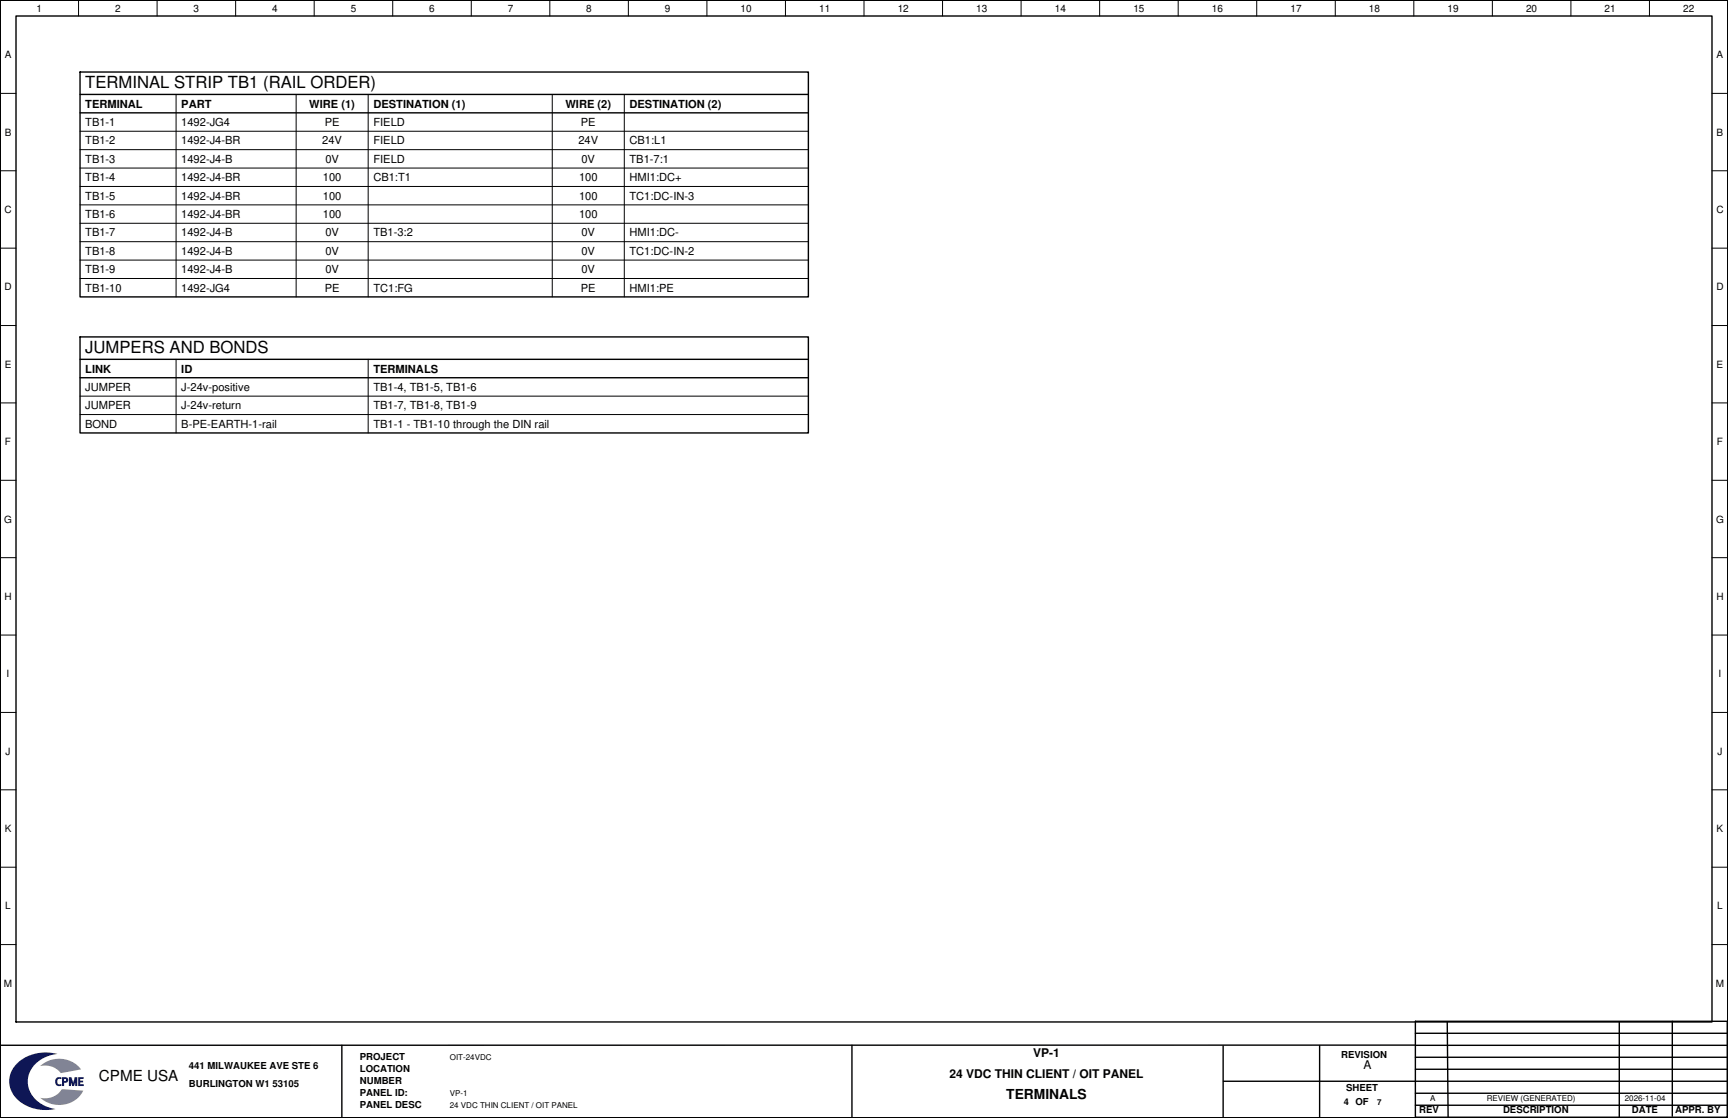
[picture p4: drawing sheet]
<svg xmlns="http://www.w3.org/2000/svg" width="432mm" height="279mm" viewBox="0 0 432 279" stroke-linecap="round" stroke-linejoin="round" font-family="sans-serif">
<g fill="none" stroke="#000" stroke-width=".35">
<path d="M4 4h423.8v251.4h-423.8zM20 18h182v56.2h-182zM20 23.6h182zM20 28.2h182zM20 89.8h182zM20 94.4h182zM20 84.2h182v24h-182zM353.7 258.2h77.9zM353.7 255.2h77.9v24h-77.9zM361.6 255.4l.3 24M404.6 255.5v23.7zM417.9 255.2v23.8z"/>
<path d="M85.4 261.2v18zM212.9 261.2v18zM305.6 261.4v18zM305.7 270.2h48zM329.8 261.3v18zM353.7 261.2h-353.7M353.7 267.2h77.9zM353.7 276.2h77.9zM353.7 273.2h77.9zM353.7 270.2h77.9zM353.7 264.2h77.9zM353.9 261.2h77.9z"/>
</g>
<g fill="none" stroke="#000" stroke-width=".25">
<path d="M19.6 0v4zM39.3 0v4zM58.9 0v4zM78.5 0v4zM98.1 0v4zM117.8 0v4zM137.4 0v4zM157 0v4zM176.6 0v4zM196.3 0v4zM215.9 0v4zM235.5 0v4z"/>
<path d="M255.2 0v4zM274.8 0v4zM294.4 0v4zM314 0v4zM333.7 0v4zM353.3 0v4zM372.9 0v4zM392.5 0v4zM412.2 0v4zM0 23.3h4zM20 32.8h182zM20 37.4h182z"/>
<path d="M44 23.6v50.6zM74 23.6v50.6zM92 23.6v50.6zM138 23.6v50.6zM156 23.6v50.6zM427.8 23.3h4zM0 42.7h4zM20 42h182zM20 46.6h182zM20 51.2h182zM20 55.8h182zM427.8 42.7h4z"/>
<path d="M0 62h4zM20 60.4h182zM20 65h182zM20 69.6h182zM427.8 62h4zM0 81.4h4zM20 99h182zM44 89.8v18.4zM92 89.8v18.4zM427.8 81.4h4zM0 100.7h4zM20 103.6h182z"/>
<path d="M427.8 100.7h4zM0 120h4zM0 139.4h4zM427.8 120h4zM427.8 139.4h4zM0 158.7h4zM427.8 158.7h4zM0 178h4zM427.8 178h4zM0 197.4h4zM427.8 197.4h4zM0 216.7h4z"/>
<path d="M427.8 216.7h4zM0 236.1h4zM427.8 236.1h4z"/>
</g>
<path d="M0 0h431.8v279.4h-431.8z" fill="none" stroke="#000" stroke-width=".5"/>
<path d="M4.2 265.8a10.6 10.6 0 0 1 10.2-2.4 7.7 7.7 0 0 0-7.5 6.5 7.2 7.2 0 0 0 6.2 7.1l.8 .2a9.7 9.7 0 0 1-10.9-4.2 6 6 0 0 1 1.2-7.2z" fill-rule="evenodd" fill="#0e1655"/>
<path d="M10 266.4a7.1 7.1 0 0 1 10.3 .9l-5.1 .9a5.1 5.1 0 0 0-5.2-1.8z" fill-rule="evenodd" fill="#7f849f"/>
<g fill="#0e1655">
<path d="M14.1 269.4l.5-.2h.7l.1 .5a.72 .72 0 0 0-1.1 .6 .72 .72 0 0 0 1.1 .6l-.1 .4a1.08 1.08 0 0 1-1.3-.2 1.08 1.08 0 0 1-.1-1.4z" fill-rule="evenodd"/>
<path d="M15.5 269.2h.4a.77 .77 0 0 1 1.2 .6 .77 .77 0 0 1-1.1 .8v.8h-.5zM16 269.6a.3 .3 0 0 1 .5 0 .3 .3 0 0 1-.1 .5 .3 .3 0 0 1-.4-.1z" fill-rule="evenodd"/>
<path d="M17.2 269.2h.2a.42 .42 0 0 1 .5 .1 .42 .42 0 0 1 .1 .4l.3 .9 .2-.9a.54 .54 0 0 1 .8-.5v2.2h-.2a.28 .28 0 0 1-.3-.1 .28 .28 0 0 1 0-.4v-.4l-.1 .3a.45 .45 0 0 1-.5 .6 .45 .45 0 0 1-.4-.6l-.1-.3v.9h-.5z" fill-rule="evenodd"/>
<path d="M19.5 269.2h1.4v.4h-.4a.27 .27 0 0 0-.4 .1 .27 .27 0 0 0 0 .4 .27 .27 0 0 0 .4 0 .26 .26 0 0 1 .2 .3 .26 .26 0 0 1-.4 .1h-.3v.2a.27 .27 0 0 0 .1 .3 .27 .27 0 0 0 .4 0h.4v.4h-.5a.61 .61 0 0 1-.8 0 .61 .61 0 0 1-.1-.8z" fill-rule="evenodd"/>
</g>
<path d="M10 274.4a5.5 5.5 0 0 0 5.6-2.2l5.2 .4a6.9 6.9 0 0 1-10.8 1.8z" fill-rule="evenodd" fill="#7f849f"/>
<g font-size="4.2">
<text x="21.3" y="22.1">TERMINAL STRIP TB1 (RAIL ORDER)</text>
<text x="21.3" y="88.3">JUMPERS AND BONDS</text>
</g>
<text font-size="3.8" x="24.7" y="270.2">CPME USA</text>
<text font-size="3.4" x="251.5" y="274.7">TERMINALS</text>
<g font-size="3">
<text x="237.3" y="269.5">24 VDC THIN CLIENT / OIT PANEL</text>
<text x="258.2" y="264.2">VP-1</text>
<text x="340.7" y="267.2">A</text>
</g>
<g font-size="2.8">
<text x="21.3" y="26.9">TERMINAL</text>
<text x="45.3" y="26.9">PART</text>
<text x="77.3" y="26.9">WIRE (1)</text>
<text x="93.3" y="26.9">DESTINATION (1)</text>
<text x="141.3" y="26.9">WIRE (2)</text>
<text x="157.3" y="26.9">DESTINATION (2)</text>
<text x="21.3" y="31.5">TB1-1</text>
<text x="45.3" y="31.5">1492-JG4</text>
<text x="81.1" y="31.5">PE</text>
<text x="93.3" y="31.5">FIELD</text>
<text x="145.1" y="31.5">PE</text>
<text x="21.3" y="36.1">TB1-2</text>
<text x="21.3" y="40.7">TB1-3</text>
<text x="45.3" y="36.1">1492-J4-BR</text>
<text x="45.3" y="40.7">1492-J4-B</text>
<text x="80.5" y="36.1">24V</text>
<text x="81.3" y="40.7">0V</text>
<text x="93.3" y="36.1">FIELD</text>
<text x="93.3" y="40.7">FIELD</text>
<text x="144.5" y="36.1">24V</text>
<text x="145.3" y="40.7">0V</text>
<text x="157.3" y="36.1">CB1:L1</text>
<text x="157.3" y="40.7">TB1-7:1</text>
<text x="21.3" y="45.3">TB1-4</text>
<text x="45.3" y="45.3">1492-J4-BR</text>
<text x="80.7" y="45.3">100</text>
<text x="93.3" y="45.3">CB1:T1</text>
<text x="144.7" y="45.3">100</text>
<text x="157.3" y="45.3">HMI1:DC+</text>
<text x="21.3" y="49.9">TB1-5</text>
<text x="45.3" y="49.9">1492-J4-BR</text>
<text x="80.7" y="49.9">100</text>
<text x="144.7" y="49.9">100</text>
<text x="157.3" y="49.9">TC1:DC-IN-3</text>
<text x="21.3" y="54.5">TB1-6</text>
<text x="21.3" y="59.1">TB1-7</text>
<text x="45.3" y="54.5">1492-J4-BR</text>
<text x="45.3" y="59.1">1492-J4-B</text>
<text x="80.7" y="54.5">100</text>
<text x="81.3" y="59.1">0V</text>
<text x="93.3" y="59.1">TB1-3:2</text>
<text x="144.7" y="54.5">100</text>
<text x="145.3" y="59.1">0V</text>
<text x="157.3" y="59.1">HMI1:DC-</text>
<text x="21.3" y="63.7">TB1-8</text>
<text x="45.3" y="63.7">1492-J4-B</text>
<text x="81.3" y="63.7">0V</text>
<text x="145.3" y="63.7">0V</text>
<text x="157.3" y="63.7">TC1:DC-IN-2</text>
<text x="21.3" y="68.3">TB1-9</text>
<text x="45.3" y="68.3">1492-J4-B</text>
<text x="81.3" y="68.3">0V</text>
<text x="145.3" y="68.3">0V</text>
<text x="21.3" y="72.9">TB1-10</text>
<text x="45.3" y="72.9">1492-JG4</text>
<text x="81.1" y="72.9">PE</text>
<text x="93.3" y="72.9">TC1:FG</text>
<text x="145.1" y="72.9">PE</text>
<text x="157.3" y="72.9">HMI1:PE</text>
<text x="21.3" y="93.1">LINK</text>
<text x="45.3" y="93.1">ID</text>
<text x="93.3" y="93.1">TERMINALS</text>
<text x="21.3" y="97.7">JUMPER</text>
<text x="45.3" y="97.7">J-24v-positive</text>
<text x="93.3" y="97.7">TB1-4, TB1-5, TB1-6</text>
<text x="21.3" y="102.3">JUMPER</text>
<text x="21.3" y="106.9">BOND</text>
<text x="45.3" y="102.3">J-24v-return</text>
<text x="45.3" y="106.9">B-PE-EARTH-1-rail</text>
<text x="93.3" y="102.3">TB1-7, TB1-8, TB1-9</text>
<text x="93.3" y="106.9">TB1-1 - TB1-10 through the DIN rail</text>
</g>
<g font-size="2.5">
<text x="9.1" y="2.9">1</text>
<text x="28.7" y="2.9">2</text>
<text x="48.4" y="2.9">3</text>
<text x="68" y="2.9">4</text>
<text x="87.6" y="2.9">5</text>
<text x="107.3" y="2.9">6</text>
<text x="126.9" y="2.9">7</text>
<text x="146.5" y="2.9">8</text>
<text x="166.1" y="2.9">9</text>
<text x="185.1" y="2.9">10</text>
<text x="204.7" y="2.9">11</text>
<text x="224.3" y="2.9">12</text>
<text x="244" y="2.9">13</text>
<text x="263.6" y="2.9">14</text>
<text x="283.2" y="2.9">15</text>
<text x="302.8" y="2.9">16</text>
<text x="322.5" y="2.9">17</text>
<text x="342.1" y="2.9">18</text>
<text x="361.7" y="2.9">19</text>
<text x="381.3" y="2.9">20</text>
<text x="401" y="2.9">21</text>
<text x="420.6" y="2.9">22</text>
<text x="1.2" y="14.6">A</text>
<text x="429" y="14.6">A</text>
<text x="1.2" y="33.9">B</text>
<text x="429" y="33.9">B</text>
<text x="1.1" y="53.2">C</text>
<text x="428.9" y="53.2">C</text>
<text x="1.1" y="72.6">D</text>
<text x="428.9" y="72.6">D</text>
<text x="1.2" y="91.9">E</text>
<text x="429" y="91.9">E</text>
<text x="1.2" y="111.3">F</text>
<text x="429" y="111.3">F</text>
<text x="1" y="130.6">G</text>
<text x="428.8" y="130.6">G</text>
<text x="1.1" y="149.9">H</text>
<text x="428.9" y="149.9">H</text>
<text x="1.7" y="169.3">I</text>
<text x="429.5" y="169.3">I</text>
<text x="1.4" y="188.6">J</text>
<text x="429.2" y="188.6">J</text>
<text x="1.2" y="208">K</text>
<text x="429" y="208">K</text>
<text x="1.3" y="227.3">L</text>
<text x="429.1" y="227.3">L</text>
<text x="1" y="246.6">M</text>
<text x="428.8" y="246.6">M</text>
</g>
<g font-size="2.4">
<text x="47.2" y="267.2">441 MILWAUKEE AVE STE 6</text>
<text x="89.9" y="265">PROJECT</text>
<text x="89.9" y="268">LOCATION</text>
<text x="335.2" y="264.3">REVISION</text>
<text x="47.2" y="271.7">BURLINGTON W1 53105</text>
<text x="89.9" y="274">PANEL ID:</text>
<text x="89.9" y="270.9">NUMBER</text>
<text x="336.4" y="272.7">SHEET</text>
<text x="89.9" y="277">PANEL DESC</text>
<text x="354.6" y="278.1">REV</text>
<text x="375.6" y="278.1">DESCRIPTION</text>
<text x="407.8" y="278.3">DATE</text>
<text x="418.6" y="278.3">APPR. BY</text>
</g>
<text font-size="2.3" x="335.8" y="276.2">4 OF</text>
<g font-size="2">
<text x="112.4" y="265">OIT-24VDC</text>
<text x="112.4" y="274">VP-1</text>
<text x="357.4" y="275">A</text>
<text x="371.5" y="275.1">REVIEW (GENERATED)</text>
<text x="406" y="275.1">2026-11-04</text>
<text x="112.4" y="277">24 VDC THIN CLIENT / OIT PANEL</text>
<text x="344.1" y="276.2">7</text>
</g>
</svg>
